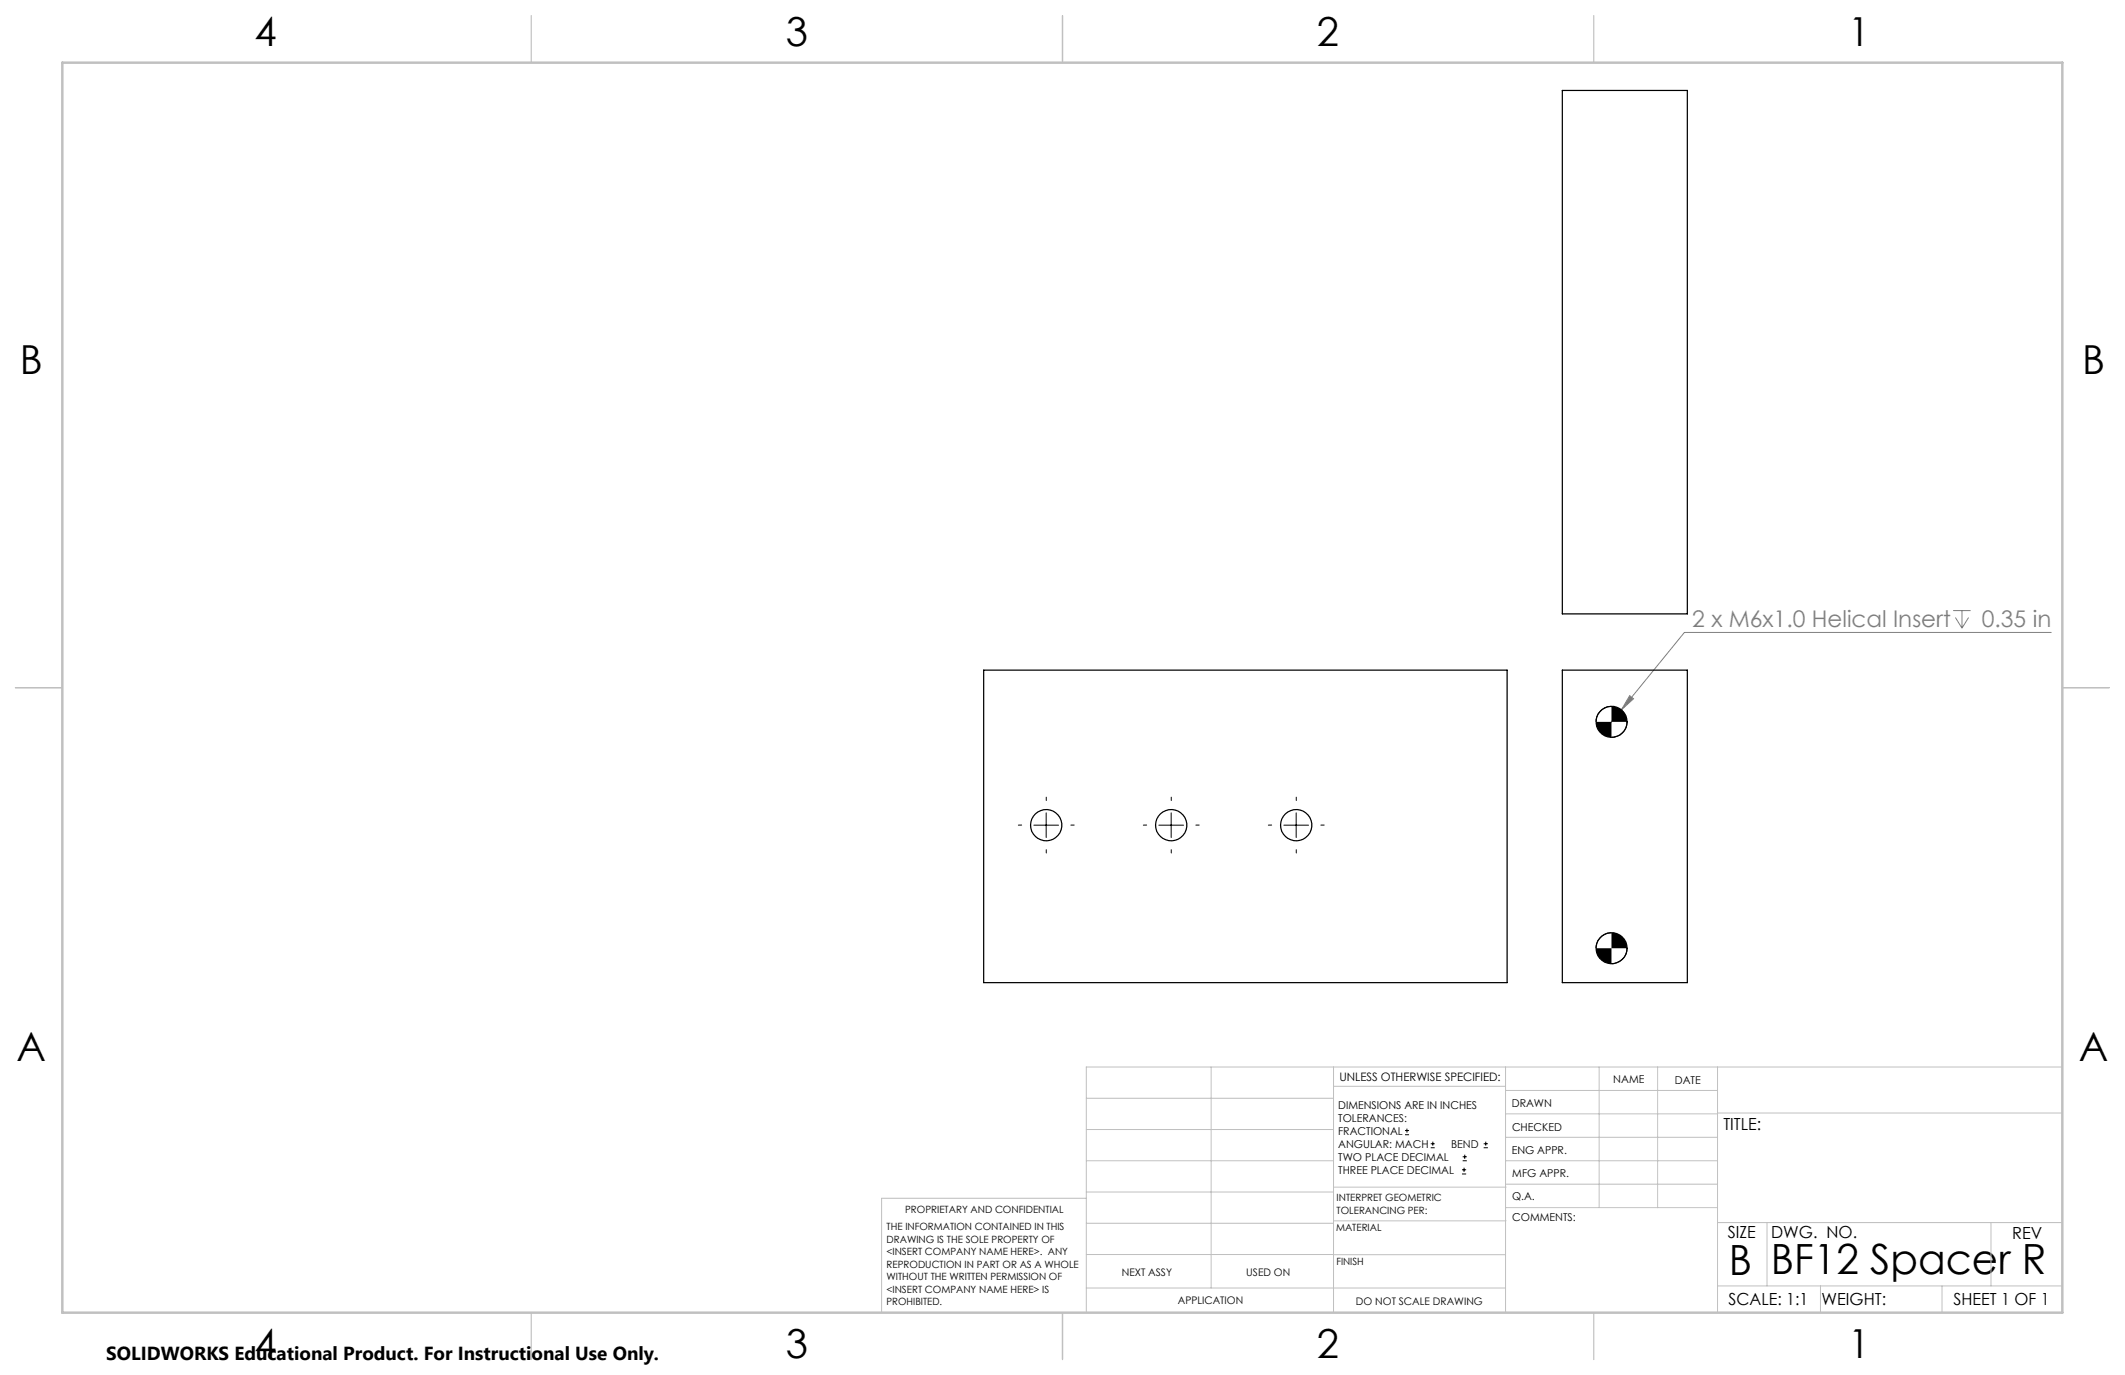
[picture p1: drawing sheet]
<svg xmlns="http://www.w3.org/2000/svg" width="432mm" height="279mm" viewBox="0 0 432 279" stroke-linecap="round" stroke-linejoin="round" font-family="sans-serif">
<path d="M396.9 124.1h3.5M397.3 125.5l1.4 2.1M398.7 124.1v3.5M400 125.5l-1.3 2.1M416.8 128.5h-74.5l-12.8 15.8M329.5 144.3l-4 4.8M331.2 141.4l.7 .6-2.4 2.3z" fill="none" stroke="#808080" stroke-width=".2"/>
<g fill="none" stroke="#000" stroke-width=".2">
<path d="M327.4 143.5a3.2 3.2 0 0 0-3.1 3.2M330.6 146.7a3.2 3.2 0 0 1-3.2 3.1M210.1 167.7h5M212.6 165.2v5M235.5 167.7h5M238 165.2v5M260.9 167.7h5M263.4 165.2v5M327.4 189.5a3.2 3.2 0 0 0-3.1 3.2M330.6 192.7a3.2 3.2 0 0 1-3.2 3.1M285.5 230.6h.8M285.5 229.7h.8"/>
<path d="M285.9 229.3v.9M290.7 233.2h.8M290.7 232.4h.8M291.1 232v.8M297.1 238.5h.8M297.1 237.7h.8M297.2 235.9h.9M297.2 235.1h.9M297.5 237.3v.8M297.6 234.6v.9M301.5 233.2h.8M301.5 232.4h.8"/>
<path d="M301.9 232v.8"/>
</g>
<path d="M207.6 167.7h-.7M212.6 162.7v-.7M212.6 172.7v.6M217.6 167.7h.7M233 167.7h-.7M238 162.7v-.7M238 172.7v.6M243 167.7h.7M258.4 167.7h-.7M263.4 162.7v-.7M263.4 172.7v.6M268.4 167.7h.7" fill="none" stroke="#000" stroke-width=".2" stroke-dasharray="15.2 1.3 1.3 1.3"/>
<g fill="none" stroke="#c0c0c0" stroke-width=".2">
<path d="M246.1 216.8v44.9M271 216.8v49.9M305.9 216.8v49.9M324.9 216.8v28.6M336.8 216.8v28.6M349 216.8v49.9M419.1 216.8h-198.4v49.9M220.7 235.9h50.3M220.7 229.5h50.3M220.7 223.2h50.3M271 220.7h34.9M305.9 231.1h43.1"/>
<path d="M305.9 226.3h43.1M305.9 221.6h43.1M305.9 235.9h43.1M349 226.2h70.1M220.7 248.6h50.3M220.7 242.2h50.3M220.7 254.9h50.3M220.7 243.5h-41.6v23.2M271 255h34.9M271 248.1h35M271 241.2h35M305.9 240.6h43.1"/>
<path d="M306 245.4h43M349 248.4h70.1M359.1 248.4v12.9M404.6 248.4v12.9M220.7 261.7h85.2M349 261.3h70.1M369.9 261.3v5.4M394.6 261.3v5.4"/>
</g>
<path d="M108 3.2v9.5M215.9 3.2v9.5M323.8 3.2v9.5M3.1 139.7h9.6M419.1 139.7h9.5M108 266.7v9.6M215.9 266.7v9.6M323.8 266.7v9.6" fill="none" stroke="#c0c0c0" stroke-width=".25"/>
<path d="M12.7 12.7h406.4v254h-406.4z" fill="none" stroke="#c0c0c0" stroke-width=".5"/>
<path d="M324.3 146.7a3.2 3.2 0 0 0 3.1 3.1v-3.1zM327.4 143.5v3.2h3.2a3.2 3.2 0 0 0-3.2-3.2zM324.3 192.7a3.2 3.2 0 0 0 3.1 3.1v-3.1zM327.4 189.5v3.2h3.2a3.2 3.2 0 0 0-3.2-3.2z" fill="#000"/>
<path d="M331.2 141.4l.7 .6-2.4 2.3z" fill="#808080"/>
<g fill="none" stroke="#000" stroke-width=".25">
<path d="M317.5 18.4h25.4v106.3h-25.4zM199.9 136.2h106.3v63.5h-106.3zM317.5 136.2h25.4v63.5h-25.4z"/>
<circle cx="327.5" cy="146.7" r="3.1"/>
<circle cx="212.6" cy="167.7" r="3.2"/>
<circle cx="238" cy="167.7" r="3.2"/>
<circle cx="263.4" cy="167.7" r="3.2"/>
<circle cx="327.5" cy="192.7" r="3.1"/>
</g>
<g font-size="8.5">
<text x="351.3" y="259">B</text>
<text x="359.9" y="258.9">BF12 Spacer R</text>
</g>
<g font-size="8.1">
<text x="51.7" y="9.3">4</text>
<text x="159.7" y="9.3">3</text>
<text x="267.6" y="9.3">2</text>
<text x="375.6" y="9.3">1</text>
<text x="4" y="76">B</text>
<text x="423.1" y="76">B</text>
<text x="3.3" y="215.7">A</text>
<text x="422.4" y="215.7">A</text>
<text x="51.7" y="276">4</text>
<text x="159.7" y="276">3</text>
<text x="267.6" y="276">2</text>
<text x="375.6" y="276">1</text>
</g>
<g font-size="4.7" fill="#808080">
<text x="343.9" y="127.4">2 x M6x1.0 Helical Insert</text>
<text x="402.7" y="127.4">0.35 in</text>
</g>
<text font-size="3.8" x="21.6" y="276.3">SOLIDWORKS Educational Product. For Instructional Use Only.</text>
<g font-size="3.4">
<text x="350.2" y="229.5">TITLE:</text>
<text x="351.1" y="251.6">SIZE</text>
<text x="359.9" y="251.6">DWG. NO.</text>
<text x="408.9" y="251.7">REV</text>
<text x="351.2" y="265.2">SCALE: 1:1</text>
<text x="370.1" y="265.3">WEIGHT:</text>
<text x="396.9" y="265.2">SHEET 1 OF 1</text>
</g>
<text font-size="2.4" x="272.2" y="219.7">UNLESS OTHERWISE SPECIFIED:</text>
<g font-size="2.2">
<text x="327.8" y="220.1">NAME</text>
<text x="340.3" y="220.2">DATE</text>
<text x="271.9" y="225.3">DIMENSIONS ARE IN INCHES</text>
<text x="271.9" y="227.9">TOLERANCES:</text>
<text x="307.2" y="224.9">DRAWN</text>
<text x="271.9" y="230.6">FRACTIONAL</text>
<text x="271.9" y="233.2">ANGULAR: MACH</text>
<text x="294.9" y="233.2">BEND</text>
<text x="307.3" y="229.8">CHECKED</text>
<text x="271.9" y="235.9">TWO PLACE DECIMAL</text>
<text x="271.9" y="238.5">THREE PLACE DECIMAL</text>
<text x="307.2" y="234.5">ENG APPR.</text>
<text x="307.3" y="239.2">MFG APPR.</text>
<text x="307.3" y="243.9">Q.A.</text>
<text x="307.3" y="248.1">COMMENTS:</text>
</g>
<g font-size="2.1">
<text x="227.9" y="259.2">NEXT ASSY</text>
<text x="253.3" y="259.2">USED ON</text>
<text x="239.3" y="265">APPLICATION</text>
<text x="275.5" y="265.1">DO NOT SCALE DRAWING</text>
</g>
<g font-size="2">
<text x="271.6" y="244.1">INTERPRET GEOMETRIC</text>
<text x="180.2" y="250">THE INFORMATION CONTAINED IN THIS</text>
<text x="183.9" y="246.4">PROPRIETARY AND CONFIDENTIAL</text>
<text x="271.5" y="250.2">MATERIAL</text>
<text x="271.6" y="246.6">TOLERANCING PER:</text>
<text x="180.2" y="252.5">DRAWING IS THE SOLE PROPERTY OF</text>
<text x="180.2" y="255.1">&lt;INSERT COMPANY NAME HERE&gt;. ANY</text>
<text x="180.2" y="257.6">REPRODUCTION IN PART OR AS A WHOLE</text>
<text x="271.5" y="257">FINISH</text>
<text x="180.2" y="260.1">WITHOUT THE WRITTEN PERMISSION OF</text>
<text x="180.2" y="262.6">&lt;INSERT COMPANY NAME HERE&gt; IS</text>
<text x="180.2" y="265.2">PROHIBITED.</text>
</g>
</svg>
